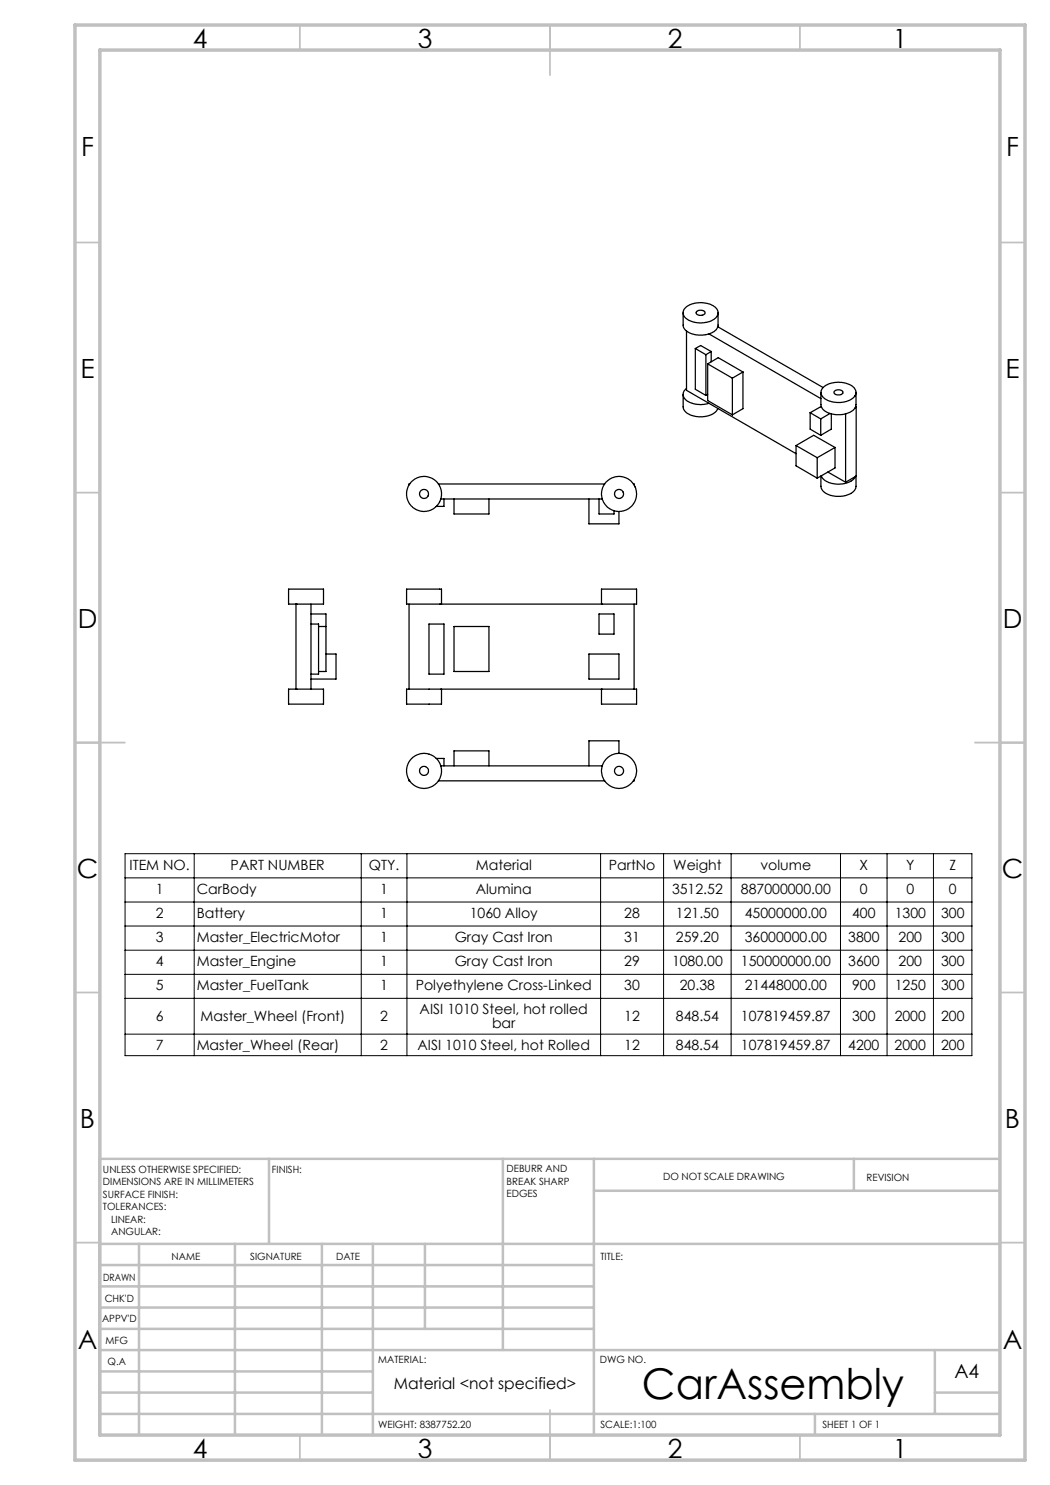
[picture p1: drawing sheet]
<svg xmlns="http://www.w3.org/2000/svg" width="210mm" height="297mm" viewBox="0 0 210 297" stroke-linecap="round" stroke-linejoin="round" font-family="sans-serif">
<g fill="none" stroke="#000" stroke-width=".25">
<path d="M136.6 78.9l.1 2.9 .4 .6 .9 .6 1.7 .4 1.9-.2 1.3-.6 .7-.9M136.6 62.5v2.7l.3 .6 1 .8 1.8 .4 1.9-.2 .9-.3 .8-.6 .3-.7v-2.7M136.9 61.7l.6-.5 1-.5 1.3-.2 1 .1 1.1 .2 1.1 .6 .5 .6 .1 .7-.3 .8-1 .7-1.5 .4-1.6-.1-1.4-.4-.9-.7-.2-.4-.1-.7zM137.3 77.7l-.6 .6-.1 .8 .3 .6 .5 .5 1.3 .5 .8 .2h1.3l1-.2M137.3 66.2v11.9l21.9 12.6M139.1 69.7v8.2l2.1 1.2M139.1 69.7l2.1 1.2M139.1 69.7l1-.6 2.1 1.2M139.3 62.3l.5-.2h.6l.6 .3v.3l-.5 .3h-.8l-.4-.2-.1-.3zM141.2 70.9v8.2M141.5 72.8l5 2.8M141.5 72.8l2.2-1.3 4.9 2.9"/>
<path d="M141.5 72.8v7.3l5 2.9M141.5 78.9l-.3 .2M141.8 66.8l22.4 12.9M142.2 70.3l-1 .6M142.2 70.3v2.1M143.6 65.4l21 12.1M146.5 75.6v7.4M148.6 74.4l-2.1 1.2M148.6 74.4v7.3l-2.1 1.3M164.2 78.5v2.5l.3 .8 .9 .7 1.7 .4 2-.1 1-.4 .6-.4 .5-1v-2.5M164.6 77.5l.6-.5 1.2-.4 2-.1 1.2 .3 .9 .5 .6 .7 .1 .6-.3 .7-1 .8-1.8 .4-1.4-.1-1.1-.3-1.1-.7-.3-.9zM166.9 78.3l.4-.3h.6l.6 .2 .1 .4-.4 .3-.8 .1-.5-.3z"/>
<path d="M82 96.8h-.2v.2M87.7 96.8h33.2M88.2 99.8h32.2M88.8 99.8v1.5h-1.6M90.8 99.8v3h7v-3M117.8 99.8v5h6v-2.5M119.8 99.8v3h3v-.7M126.7 96.8h.1v.2M159.2 89.1l4.2 2.4M159.2 89.1v4.1l4.2 2.4M159.2 89.1l3.5-2 4.3 2.4M162 82.5v3.3l2.1 1.3"/>
<path d="M162 82.5l2.1 1.3M163.4 91.5v4.1M164.1 83.8v3.3M164.2 95.2v2.1l.3 .8 .9 .7 1.7 .5 2-.2 1.4-.6 .7-.9v-2.4M164.3 95.2l.2 .5 .8 .6 1.1 .4 .9 .1 1.6-.1 1-.3 .7-.4 .5-.7M164.3 81.4l-.2-.1-2.1 1.2M165.6 94.4l3.5 2M166 82.7l-1.9 1.1M166.3 82.8v3l-2.2 1.3M167 89.5v4.1l-3.6 2M167 89.5l-3.6 2M169.1 82.8v13.6"/>
<path d="M171.1 81.3h.1M171.2 81.3v13.9l-2.1 1.2M171.2 81.3l-.1 .1M57.7 117.8h7v3h-7zM57.7 137.8h7v3h-7zM59.2 120.8v17M62.2 122.8h3v11.5h-1.5M62.2 124.8h1.5v10h-1.5M62.2 120.8v17M63.7 125.3h1.5M65.2 130.8h2v5h-5M81.8 120.8v17"/>
<path d="M85.8 124.8h3v10h-3zM88.3 137.8v3h-7v-3h46v3h-7v-3M88.3 120.8v-3h-7v3h46v-3h-7v3M90.8 125.3h7v9h-7zM117.8 130.8h6v5h-6zM119.8 122.8h3v4h-3zM126.8 120.8v17M81.8 156v.2h.2M87.2 151.7h1.6v1.5M87.7 156.2h33.2M88.2 153.2h32.2M90.8 153.2v-3h7v3"/>
<path d="M123.8 150.7v-2.5h-6v5M126.8 156v.2h-.1"/>
<circle cx="84.8" cy="98.8" r=".9"/>
<circle cx="84.8" cy="98.8" r="3.5"/>
<circle cx="123.8" cy="98.8" r="3.5"/>
<circle cx="123.8" cy="98.8" r=".91"/>
<circle cx="84.8" cy="154.2" r="3.5"/>
<circle cx="84.8" cy="154.2" r=".91"/>
<circle cx="123.8" cy="154.2" r=".9"/>
<circle cx="123.8" cy="154.2" r="3.5"/>
</g>
<g fill="none" stroke="#000" stroke-width=".2">
<path d="M25 170.7h169.4v40.4h-169.4zM25 175.6h169.4M38.8 170.7v40.4M72.2 170.7v40.4M81.4 170.7v40.4M120.1 170.7v40.4M132.7 170.7v40.4M146.2 170.7v40.4M168.1 170.7v40.4M177.4 170.7v40.4M186.7 170.7v40.4M25 180.4h169.4"/>
<path d="M25 185.2h169.4M25 190h169.4M25 194.9h169.4M25 199.7h169.4M25 206.8h169.4"/>
</g>
<g fill="none" stroke="#c0c0c0" stroke-width=".35">
<path d="M60 5v5M110 5v10M160 5v5M15 48.5h5M200 48.5h5M15 98.5h5M200 98.5h5M15 148.5h10M195 148.5h10M15 198.5h5M200 198.5h5M15 248.5h5"/>
<path d="M200 248.5h5M60 287v5M110 282v10M160 287v5"/>
</g>
<g fill="none" stroke="#c0c0c0" stroke-width=".5">
<path d="M53.8 231.8v17M100.6 231.8v38.2M118.8 231.8v55.2M118.8 238.2h81.2M170.8 231.8v6.4M200 231.8h-180v55.2M20 248.8h180M20 257.3h98.8M20 253h98.8M27.8 248.8v38.2M47 248.8v38.2M64.4 248.8v38.2"/>
<path d="M74.6 248.8v38.2M85 248.8v17M20 265.8h98.8M20 261.5h98.8M20 278.5h54.6M20 274.3h54.6M20 270h180M187 278.5h13M187 270v12.8M20 282.8h180M163 282.8v4.2"/>
</g>
<path d="M15 5h190v287h-190zM20 10h180v277h-180z" fill="none" stroke="#c0c0c0" stroke-width=".7"/>
<text font-size="8.5" x="128.4" y="279.7">CarAssembly</text>
<g font-size="5.3">
<text x="38.5" y="9.5">4</text>
<text x="83.5" y="9.5">3</text>
<text x="133.6" y="9.5">2</text>
<text x="178.6" y="9.5">1</text>
<text x="16.2" y="31.3">F</text>
<text x="201.2" y="31.3">F</text>
<text x="16.1" y="75.5">E</text>
<text x="201.1" y="75.5">E</text>
<text x="15.5" y="125.5">D</text>
<text x="200.5" y="125.5">D</text>
<text x="15.4" y="175.5">C</text>
<text x="200.4" y="175.5">C</text>
<text x="16" y="225.5">B</text>
<text x="201" y="225.5">B</text>
<text x="15.5" y="269.8">A</text>
<text x="200.5" y="269.8">A</text>
<text x="38.5" y="291.5">4</text>
<text x="83.5" y="291.5">3</text>
<text x="133.6" y="291.5">2</text>
<text x="178.6" y="291.5">1</text>
</g>
<text font-size="3.9" x="190.9" y="275.5">A4</text>
<text font-size="3.2" x="78.8" y="277.9">Material &lt;not specified&gt;</text>
<g font-size="2.8">
<text x="25.9" y="173.9">ITEM NO.</text>
<text x="46.1" y="173.9">PART NUMBER</text>
<text x="73.8" y="173.9">QTY.</text>
<text x="95.1" y="173.9">Material</text>
<text x="121.8" y="173.9">PartNo</text>
<text x="134.6" y="173.9">Weight</text>
<text x="152.1" y="173.9">volume</text>
<text x="171.9" y="173.9">X</text>
<text x="181.2" y="173.9">Y</text>
<text x="189.9" y="173.9">Z</text>
<text x="31.2" y="178.8">1</text>
<text x="39.3" y="178.8">CarBody</text>
<text x="76" y="178.8">1</text>
<text x="95.1" y="178.8">Alumina</text>
<text x="134.4" y="178.8">3512.52</text>
<text x="148.2" y="178.8">887000000.00</text>
<text x="172" y="178.8">0</text>
<text x="181.3" y="178.8">0</text>
<text x="189.8" y="178.8">0</text>
<text x="31.1" y="183.6">2</text>
<text x="39.3" y="183.6">Battery</text>
<text x="76" y="183.6">1</text>
<text x="94" y="183.6">1060 Alloy</text>
<text x="124.9" y="183.6">28</text>
<text x="135.2" y="183.6">121.50</text>
<text x="149" y="183.6">45000000.00</text>
<text x="170.4" y="183.6">400</text>
<text x="178.9" y="183.6">1300</text>
<text x="188.2" y="183.6">300</text>
<text x="31.1" y="188.4">3</text>
<text x="39.3" y="188.4">Master_ElectricMotor</text>
<text x="76" y="188.4">1</text>
<text x="90.9" y="188.4">Gray Cast Iron</text>
<text x="124.9" y="188.4">31</text>
<text x="135.2" y="188.4">259.20</text>
<text x="149" y="188.4">36000000.00</text>
<text x="169.6" y="188.4">3800</text>
<text x="179.7" y="188.4">200</text>
<text x="188.2" y="188.4">300</text>
<text x="31.1" y="193.2">4</text>
<text x="39.3" y="193.2">Master_Engine</text>
<text x="76" y="193.2">1</text>
<text x="90.9" y="193.2">Gray Cast Iron</text>
<text x="124.9" y="193.2">29</text>
<text x="134.4" y="193.2">1080.00</text>
<text x="148.2" y="193.2">150000000.00</text>
<text x="169.6" y="193.2">3600</text>
<text x="179.7" y="193.2">200</text>
<text x="188.2" y="193.2">300</text>
<text x="31.1" y="198.1">5</text>
<text x="39.3" y="198.1">Master_FuelTank</text>
<text x="76" y="198.1">1</text>
<text x="83.1" y="198.1">Polyethylene Cross-Linked</text>
<text x="83.9" y="202.9">AISI 1010 Steel, hot rolled</text>
<text x="124.9" y="198.1">30</text>
<text x="136" y="198.1">20.38</text>
<text x="149" y="198.1">21448000.00</text>
<text x="170.4" y="198.1">900</text>
<text x="178.9" y="198.1">1250</text>
<text x="188.2" y="198.1">300</text>
<text x="31.1" y="204.3">6</text>
<text x="40.1" y="204.3">Master_Wheel (Front)</text>
<text x="76" y="204.3">2</text>
<text x="98.4" y="205.7">bar</text>
<text x="124.9" y="204.3">12</text>
<text x="135.2" y="204.3">848.54</text>
<text x="148.2" y="204.3">107819459.87</text>
<text x="170.4" y="204.3">300</text>
<text x="178.9" y="204.3">2000</text>
<text x="188.2" y="204.3">200</text>
<text x="31.1" y="210">7</text>
<text x="39.3" y="210">Master_Wheel (Rear)</text>
<text x="76" y="210">2</text>
<text x="83.5" y="210">AISI 1010 Steel, hot Rolled</text>
<text x="124.9" y="210">12</text>
<text x="135.2" y="210">848.54</text>
<text x="148.2" y="210">107819459.87</text>
<text x="169.6" y="210">4200</text>
<text x="178.9" y="210">2000</text>
<text x="188.2" y="210">200</text>
</g>
<g font-size="2">
<text x="20.6" y="234.6">UNLESS OTHERWISE SPECIFIED:</text>
<text x="20.6" y="237.1">DIMENSIONS ARE IN MILLIMETERS</text>
<text x="20.6" y="239.6">SURFACE FINISH:</text>
<text x="54.4" y="234.6">FINISH:</text>
<text x="101.3" y="234.5">DEBURR AND</text>
<text x="101.3" y="237">BREAK SHARP</text>
<text x="101.3" y="239.5">EDGES</text>
<text x="132.6" y="236">DO NOT SCALE DRAWING</text>
<text x="173.3" y="236.2">REVISION</text>
<text x="20.6" y="242.1">TOLERANCES:</text>
<text x="22.2" y="244.6">LINEAR:</text>
<text x="22.2" y="247.1">ANGULAR:</text>
<text x="34.3" y="252">NAME</text>
<text x="50" y="251.9">SIGNATURE</text>
<text x="67.2" y="251.9">DATE</text>
<text x="120.1" y="251.9">TITLE:</text>
<text x="20.6" y="256.1">DRAWN</text>
<text x="20.9" y="260.3">CHK'D</text>
<text x="20.4" y="264.4">APPV'D</text>
<text x="21.1" y="268.8">MFG</text>
<text x="21.5" y="273">Q.A</text>
<text x="75.6" y="272.5">MATERIAL:</text>
<text x="120" y="272.5">DWG NO.</text>
<text x="75.6" y="285.5">WEIGHT: 8387752.20</text>
<text x="120.1" y="285.6">SCALE:1:100</text>
<text x="164.5" y="285.6">SHEET 1 OF 1</text>
</g>
</svg>
